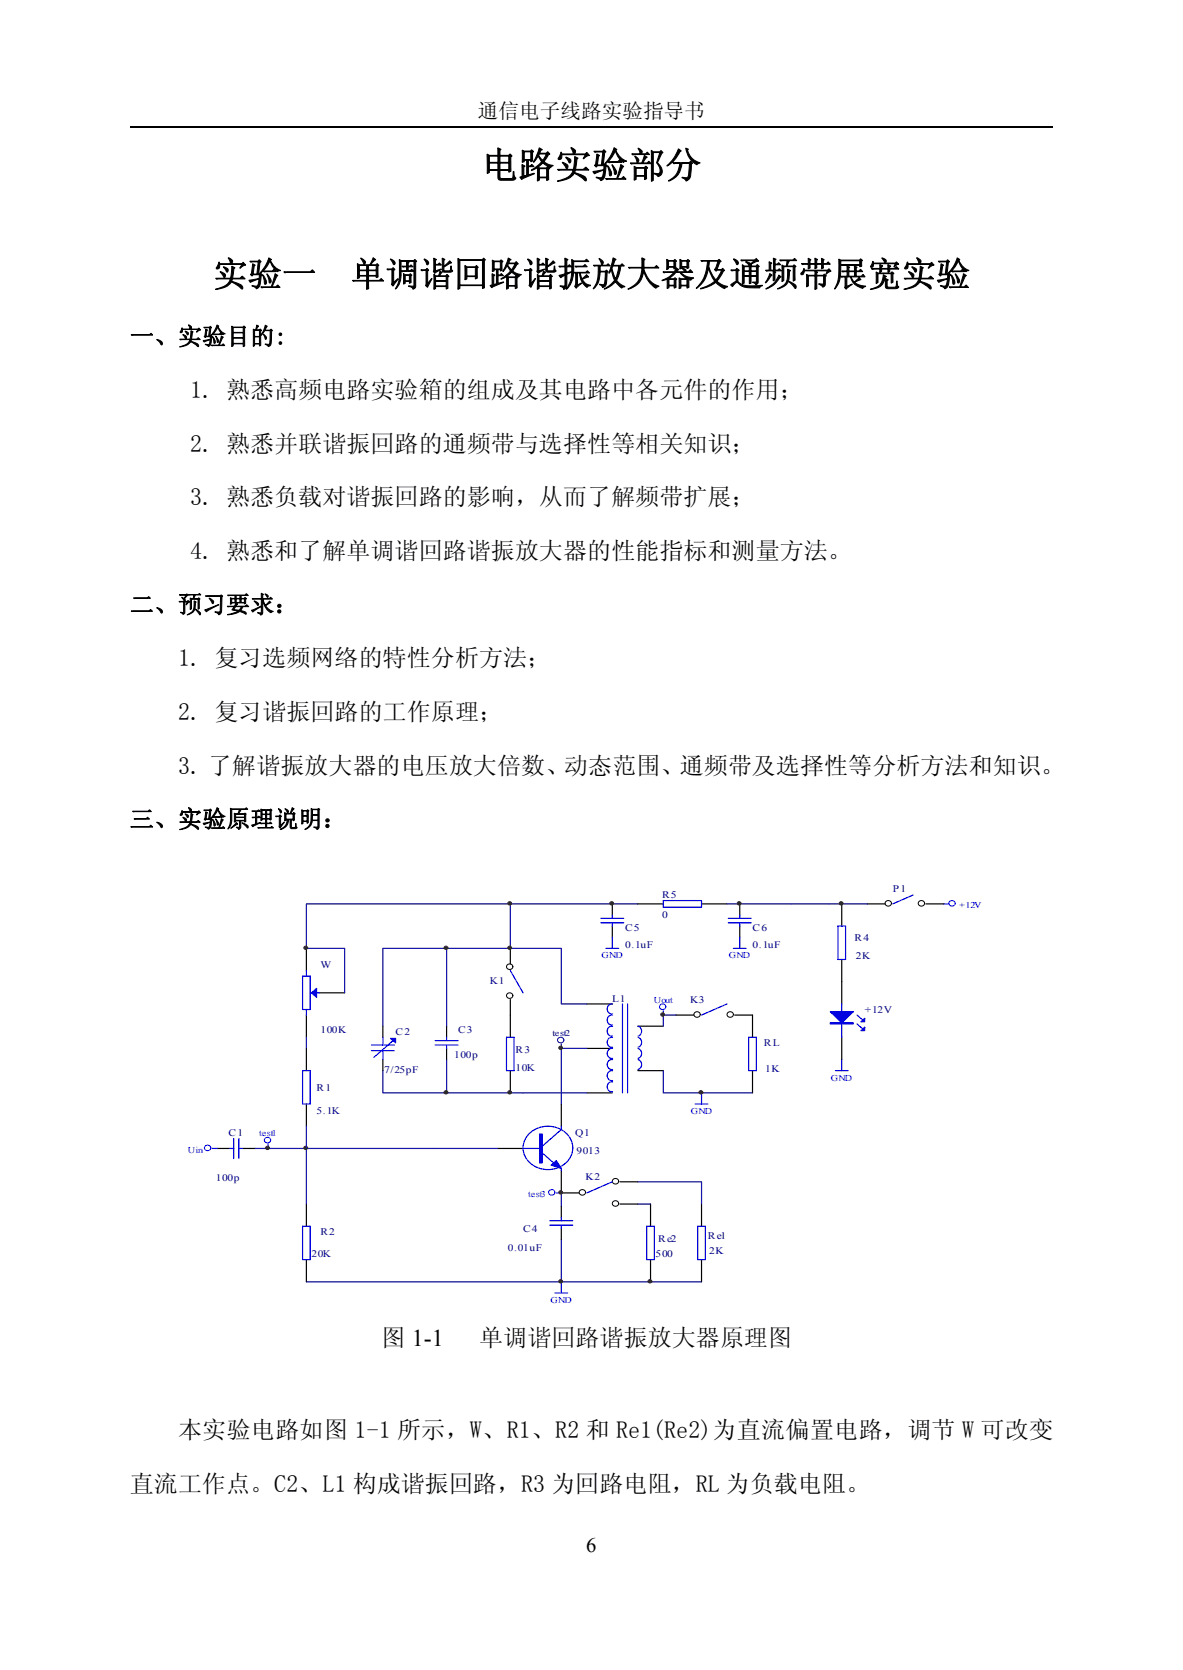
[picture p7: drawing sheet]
<svg xmlns="http://www.w3.org/2000/svg" width="182mm" height="257mm" viewBox="0 0 182 257" stroke-linecap="round" stroke-linejoin="round" font-family="sans-serif">
<path d="M20 19.6h142" fill="none" stroke="#000" stroke-width=".25"/>
<path d="M28.1 133h127v68.2h-127z" fill-rule="evenodd" fill="#fff"/>
<g fill="none" stroke="#000" stroke-width=".18">
<path d="M94.2 139.1v1.7M98.1 139.1h4M107.9 139.1h4M113.8 139.1v1.7M129.5 139.1v3.4M133.4 139.1h2.8M142.5 139.1h2.7M47.1 146v3.4M47.1 156.2v3.5M49.1 152.8h3.9M58.9 157.9v1.8M68.7 157.9v1.8"/>
<path d="M78.5 146v2.4M78.5 153.8v5.9M90.3 154.5h3.9M94.2 142.5v1.8M98.1 157.9h4M104 156.2h2.8M113 156.2h2.8v3.5M113.8 142.5v1.8M129.5 147.7v6.8M129.5 159.7v3.4M33.4 176.8h2M37.3 176.8h2"/>
<path d="M47.1 161.4v3.4M47.1 169.9v3.4M58.9 163.1v1.7M68.7 161.4v1.7M76.6 176.8h3.9M78.5 164.8v3.4M86.4 169.9v3.4M90.3 168.2h3.9M90.3 161.4h3.9M98.1 164.8h4M115.8 164.8v3.4M47.1 185.3v3.4"/>
<path d="M47.1 193.9v3.4M86.4 180.2v3.4h2.7M86.4 185.7v1.7M86.4 189.1v1.7M95.4 181.9h2.7M95.4 185.3h2.7M100.1 185.3v3.4M100.1 193.9v3.4M107.9 185.3v3.4M107.9 193.9v3.4"/>
</g>
<g fill="none" stroke="#00f" stroke-width=".18">
<path d="M102.1 138.6h5.8v1h-5.8zM140.5 137.8l-3.1 1.3M145.2 139.1h.8M46.6 150.2h1.1v5.2h-1.1zM47.1 149.4v.8M47.1 155.4v.8M47.7 152.8h1.4M58.9 159.7v1.2M68.7 159.7v.5M77.9 159.7h1.2v5.1h-1.2zM78.5 149.4l2 3.4M92.4 141.3h3.6"/>
<path d="M92.4 142h3.6M93.2 146h2M94.2 140.8v.5M94.2 142v.5M94.2 144.3v1.7M94.3 159.7a.76 .76 0 0 0-.9 .7 .76 .76 0 0 0 .9 .8M94.3 158a.76 .76 0 0 0-.9 .7 .76 .76 0 0 0 .9 .8M94.3 156.2a.76 .76 0 0 0-.9 .8 .76 .76 0 0 0 .9 .8M94.3 154.5a.76 .76 0 0 0-.9 .8 .76 .76 0 0 0 .9 .7M95.8 154.5v13.7M96.6 154.5v13.7M98.2 159.7a.79 .79 0 0 1 .5 .7 .79 .79 0 0 1-.5 .8"/>
<path d="M98.2 158a.79 .79 0 0 1 .5 .7 .79 .79 0 0 1-.5 .8M102.1 155.5v.7M111.9 154.5l-4 1.7M112.1 141.3h3.5M112.1 142h3.5M112.8 146h2M113.8 140.8v.5M113.8 142v.5M113.8 144.3v1.7M115.2 159.7h1.2v5.1h-1.2zM128.9 142.5h1.2v5.2h-1.2zM129.5 154.5v5.2"/>
<path d="M131.9 157.6l.7 .7M131.9 156.2l.7 .7M32.6 176.8h.8M35.4 176.8h.6M36 175.2v3.1M36.7 176.8h.6M36.7 175.2v3.1M41.3 176.1v.7M46.6 164.8h1.1v5.1h-1.1zM57.1 161.7h3.6M57.1 160.9h3.6M58.9 161.7v1.4"/>
<path d="M60.5 160.2l-3 2.5M66.9 160.9h3.6M66.9 160.2h3.6M68.7 160.9v.5M80.5 176.8h2.9M81.6 174.3a4 4 0 0 1 6.5 1.7 3.6 3.6 0 0 1-4.6 3.9 3.2 3.2 0 0 1-2.4-5.1zM83.4 177.4l1.8 1.6M86.4 173.3v.6l-3 2.5M86.4 179.8v.4M94.3 166.5a.76 .76 0 0 0-.9 .8 .76 .76 0 0 0 .9 .7M94.3 164.8a.76 .76 0 0 0-.9 .8 .76 .76 0 0 0 .9 .7M94.3 163.1a.76 .76 0 0 0-.9 .7 .76 .76 0 0 0 .9 .8"/>
<path d="M94.3 161.4a.76 .76 0 0 0-.9 .7 .76 .76 0 0 0 .9 .8M98.2 163.1a.79 .79 0 0 1 .5 .7 .79 .79 0 0 1-.5 .8M98.2 161.4a.79 .79 0 0 1 .5 .7 .79 .79 0 0 1-.5 .8M107 169.9h1.9M107.9 168.2v1.7M128.5 164.8h2M129.5 163.1v1.7M46.6 188.7h1.1v5.2h-1.1zM84.6 187.9h3.5M84.6 188.6h3.5M85.4 199h1.9M85.6 183.6h.8"/>
<path d="M86.4 187.4v.5M86.4 188.6v.5M86.4 197.3v1.7M94.2 181.9l-3.9 1.7M99.5 188.7h1.2v5.2h-1.2zM107.3 188.7h1.2v5.2h-1.2z"/>
</g>
<g fill="#00f" stroke="#00f" stroke-width=".18">
<path d="M84.8 179.3l.8-.7 .8 1.2z"/>
<path d="M60.1 159.8h.8v.7z"/>
<path d="M47.9 152.8l.8-.7v1.4z"/>
<path d="M127.7 155.7h3.6l-1.8 1.7z"/>
<path d="M132.5 158.6l.5-.5v.5z"/>
<path d="M132.5 157.3l.5-.6v.6z"/>
<path d="M83 174.5h.4v4.5h-.4z" fill-rule="evenodd"/>
<path d="M127.7 157.4h3.6v.2h-3.6z" fill-rule="evenodd"/>
</g>
<g fill="none" stroke="#000080" stroke-width=".18">
<path d="M78.5 139.1v6.9M98.1 139.1h-51v6.9h5.9v6.8M111.9 139.1h21.5M47.1 159.7v1.7M68.7 146v11.9M90.3 154.5h-3.9v-8.5h-27.5v11.9M104 156.2h-1.9v1.7M47.1 173.3v3.5h-7.8M58.9 164.8v3.4h31.4M68.7 163.1v5.1M76.6 176.8h-29.5v8.5M86.4 160.7v.7"/>
<path d="M90.3 161.4h-3.9v8.5M102.1 164.8v3.4h13.7M47.1 197.3h60.8M86.4 183.6v2.1M86.4 190.8v6.5M98.1 181.9h9.8v3.4M98.1 185.3h2"/>
</g>
<g fill="none" stroke="#00f" stroke-width=".15">
<circle cx="146.5" cy="139" r=".46"/>
<circle cx="102" cy="154.9" r=".46"/>
<circle cx="32" cy="176.7" r=".46"/>
<circle cx="41.2" cy="175.5" r=".46"/>
<circle cx="84.9" cy="183.5" r=".46"/>
</g>
<g fill="none" stroke="#000" stroke-width=".15">
<circle cx="136.7" cy="139" r=".46"/>
<circle cx="141.8" cy="139" r=".46"/>
<circle cx="78.4" cy="148.8" r=".46"/>
<circle cx="78.4" cy="153.2" r=".46"/>
<circle cx="107.3" cy="156.1" r=".46"/>
<circle cx="112.4" cy="156.1" r=".46"/>
<circle cx="89.6" cy="183.5" r=".46"/>
<circle cx="94.7" cy="185.2" r=".46"/>
<circle cx="94.7" cy="181.8" r=".46"/>
</g>
<g fill="#800000" stroke="#800000" stroke-width=".15">
<circle cx="47.1" cy="176.7" r=".28"/>
<circle cx="86.3" cy="183.5" r=".28"/>
<circle cx="47.1" cy="145.9" r=".28"/>
<circle cx="113.7" cy="139" r=".28"/>
<circle cx="41.2" cy="176.7" r=".28"/>
<circle cx="100" cy="197.2" r=".28"/>
<circle cx="78.4" cy="168.1" r=".28"/>
<circle cx="129.4" cy="139" r=".28"/>
<circle cx="94.1" cy="139" r=".28"/>
<circle cx="86.3" cy="197.2" r=".28"/>
<circle cx="107.9" cy="168.1" r=".28"/>
<circle cx="78.4" cy="145.9" r=".28"/>
<circle cx="102" cy="156.1" r=".28"/>
<circle cx="78.4" cy="139" r=".28"/>
<circle cx="68.6" cy="145.9" r=".28"/>
<circle cx="68.6" cy="168.1" r=".28"/>
<circle cx="86.3" cy="161.3" r=".28"/>
</g>
<circle cx="86.3" cy="160.1" r=".46" fill="none" stroke="#000080" stroke-width=".15"/>
<text font-size="5.6" x="74.1" y="27.3">电路实验部分</text>
<g font-size="5.3">
<text x="32.8" y="44">实验一</text>
<text x="54" y="44">单调谐回路谐振放大器及通频带展宽实验</text>
</g>
<g font-size="3.7">
<text x="20" y="53">一、实验目的:</text>
<text x="29.3" y="61.3">1. 熟悉高频电路实验箱的组成及其电路中各元件的作用；</text>
<text x="29.3" y="69.5">2. 熟悉并联谐振回路的通频带与选择性等相关知识；</text>
<text x="29.3" y="77.8">3. 熟悉负载对谐振回路的影响，从而了解频带扩展；</text>
<text x="29.3" y="86">4. 熟悉和了解单调谐回路谐振放大器的性能指标和测量方法。</text>
<text x="20" y="94.3">二、预习要求：</text>
<text x="27.4" y="102.5">1. 复习选频网络的特性分析方法；</text>
<text x="27.4" y="110.8">2. 复习谐振回路的工作原理；</text>
<text x="27.4" y="119.1">3. 了解谐振放大器的电压放大倍数、动态范围、通频带及选择性等分析方法和知识。</text>
<text x="20" y="127.3">三、实验原理说明：</text>
<text x="58.7" y="207.1">图 1-1</text>
<text x="73.7" y="207.1">单调谐回路谐振放大器原理图</text>
<text x="27.4" y="221.4">本实验电路如图 1-1 所示，W、R1、R2 和 Re1(Re2)为直流偏置电路，调节 W 可改变</text>
<text x="20" y="229.6">直流工作点。C2、L1 构成谐振回路，R3 为回路电阻，RL 为负载电阻。</text>
</g>
<g font-size="3.2">
<text x="73.5" y="18.2">通信电子线路实验指导书</text>
<text x="90.2" y="238.8">6</text>
</g>
<g font-size="1.5" fill="#000080">
<text x="137.4" y="137.2">P1</text>
<text x="96.2" y="143.2">C5</text>
<text x="101.9" y="138.3">R5</text>
<text x="101.9" y="141.3">0</text>
<text x="115.8" y="143.2">C6</text>
<text x="49.3" y="149">W</text>
<text x="96.2" y="146">0.1uF</text>
<text x="115.8" y="146">0.1uF</text>
<text x="131.5" y="144.8">R4</text>
<text x="131.7" y="147.7">2K</text>
<text x="75.4" y="151.4">K1</text>
<text x="94.2" y="154.2">L1</text>
<text x="106.2" y="154.3">K3</text>
<text x="133" y="155.9">+12V</text>
<text x="49.3" y="159">100K</text>
<text x="60.9" y="159.3">C2</text>
<text x="70.5" y="159">C3</text>
<text x="117.5" y="161">RL</text>
<text x="48.7" y="167.9">R1</text>
<text x="59.1" y="165.1">7/25pF</text>
<text x="69.9" y="162.9">100p</text>
<text x="79.3" y="162">R3</text>
<text x="79.3" y="164.8">10K</text>
<text x="117.7" y="165">1K</text>
<text x="48.7" y="171.5">5.1K</text>
<text x="35.2" y="174.9">C1</text>
<text x="88.5" y="174.9">Q1</text>
<text x="88.7" y="177.6">9013</text>
<text x="33.2" y="181.7">100p</text>
<text x="90.1" y="181.6">K2</text>
<text x="49.3" y="190.1">R2</text>
<text x="80.5" y="189.6">C4</text>
<text x="101.3" y="191.1">Re2</text>
<text x="108.9" y="190.6">Re1</text>
<text x="47.9" y="193.5">20K</text>
<text x="78.1" y="192.5">0.01uF</text>
<text x="100.9" y="193.5">500</text>
<text x="109.1" y="193">2K</text>
</g>
<g font-size="1.4" fill="#00f">
<text x="147.6" y="139.8">+12V</text>
<text x="92.5" y="147.5">GND</text>
<text x="112.2" y="147.5">GND</text>
<text x="100.6" y="154.3">Uout</text>
<text x="127.8" y="166.3">GND</text>
<text x="106.3" y="171.5">GND</text>
<text x="28.9" y="177.4">Uin</text>
<text x="39.9" y="174.9">test1</text>
<text x="81.3" y="184.3">test3</text>
<text x="84.7" y="200.5">GND</text>
</g>
<text font-size="1.4" fill="#000080" x="85" y="159.5">test2</text>
</svg>
